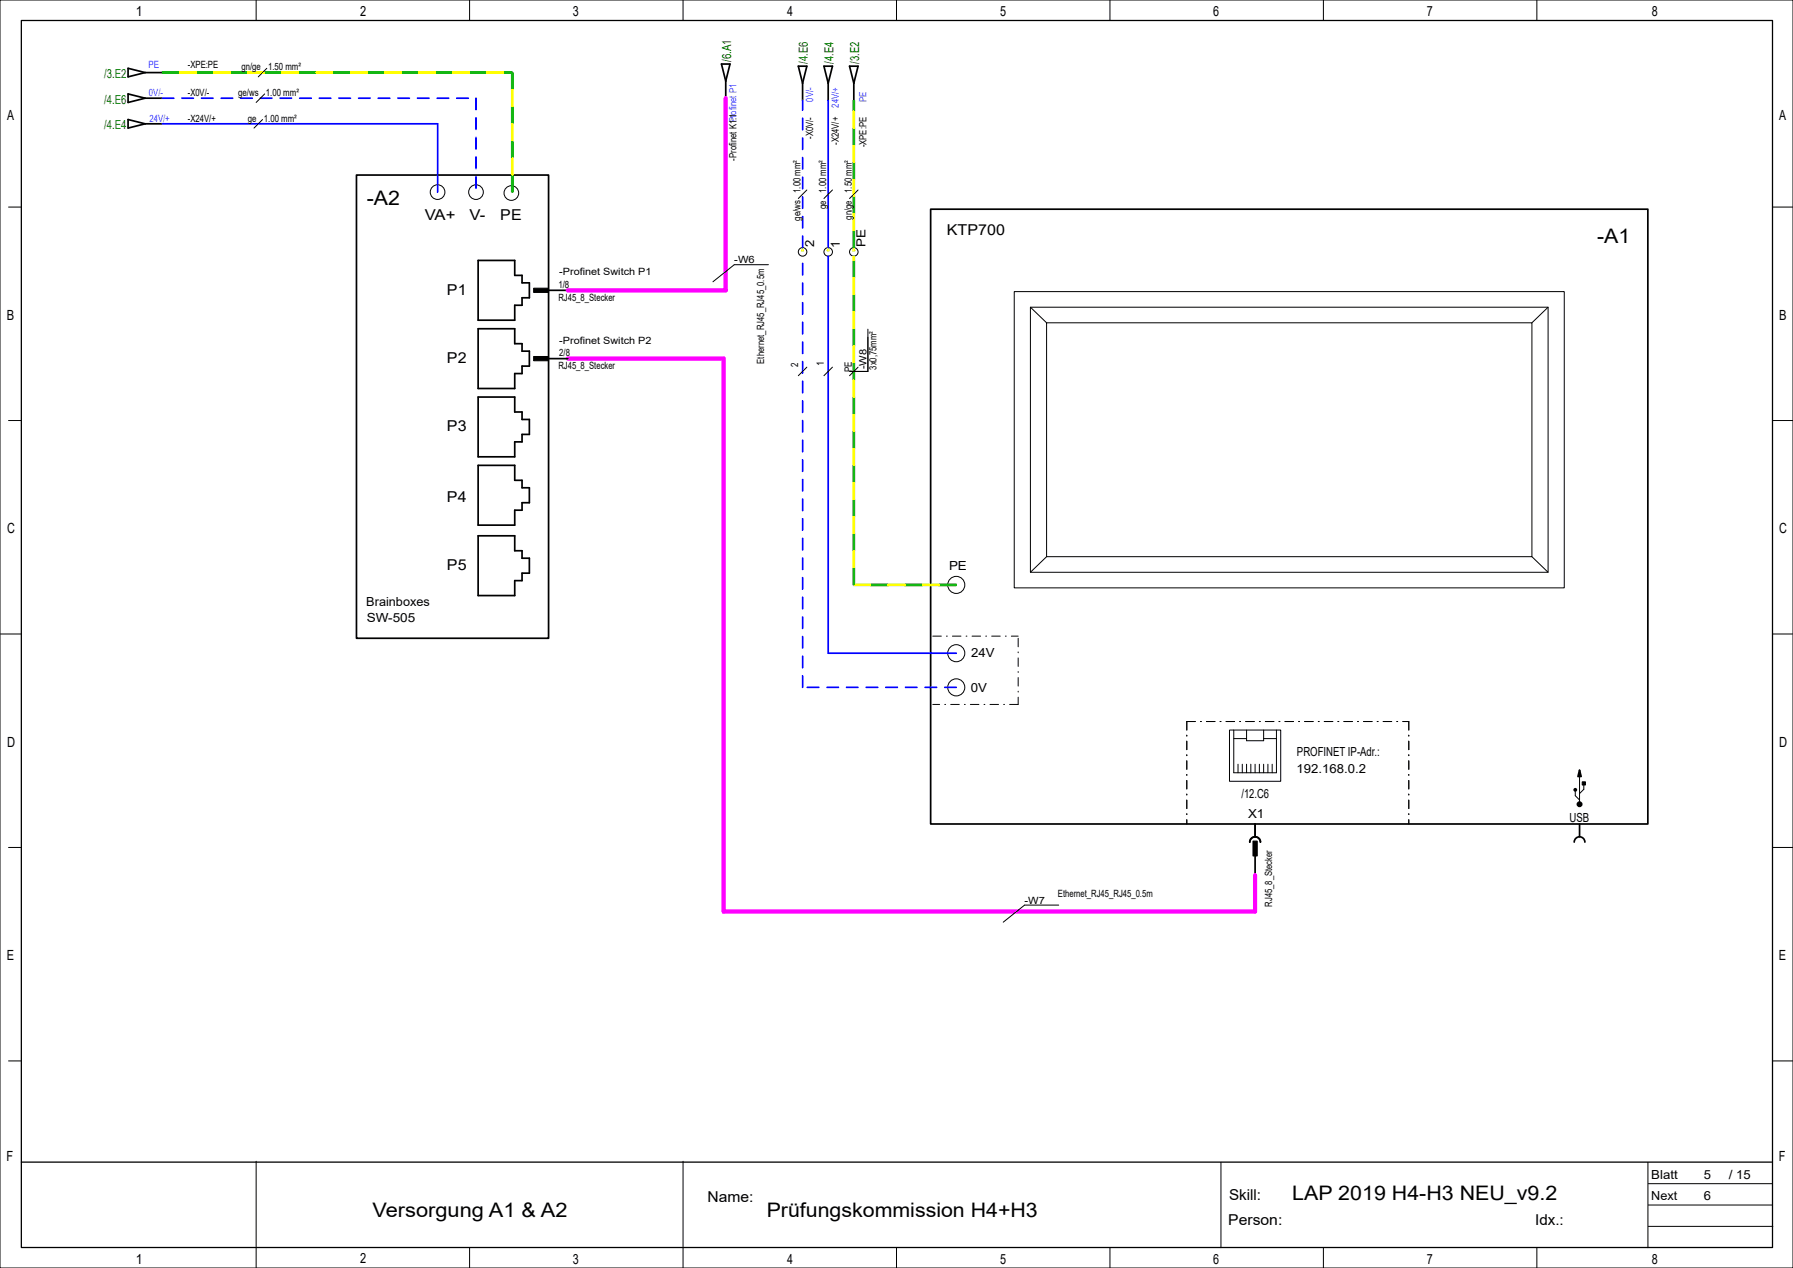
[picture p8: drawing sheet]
<svg xmlns="http://www.w3.org/2000/svg" width="420mm" height="297mm" viewBox="0 0 420 297" stroke-linecap="round" stroke-linejoin="round" font-family="sans-serif">
<g fill="none" stroke="#000" stroke-width=".23">
<path d="M0 0h420v297h-420zM60 0v4.8M110 0v4.8M160 0v4.8M210 0v4.8M260 0v4.8M310 0v4.8M360 0v4.8M2 48.5h2.9M415.2 48.5h4.8M2 98.5h2.9M415.2 98.5h4.8"/>
<path d="M.1 148.5h4.8M415.2 148.5h4.7M2 198.5h2.9M415.2 198.5h4.8M2 248.5h2.9M415.2 248.5h4.8M60 272v20M160 272v20M286 272.3v20M386 272.3v20M386.1 277.3h29.1M60 292.2v4.8"/>
<path d="M110 292.2v4.8M160 292.2v4.8M210 292.2v4.8M260 292.2v4.8M310 292.2v4.8M360 292.2v4.8M386.1 287.3h29.2M386.1 282.3h29.1"/>
</g>
<path d="M5 4.8h410.2v287.4h-410.2zM5 272.2h410" fill="none" stroke="#000" stroke-width=".3"/>
<path d="M83.5 41h45v108.5h-45z" fill-rule="evenodd" fill="#fff" stroke="#000" stroke-width=".4"/>
<g fill="none" stroke="#000" stroke-width=".23">
<path d="M62.5 16l-2 2M61.5 28l-2 2M62 22l-2 2M189 44.5l-2 2M195 44.5l-2 2M201 44.5l-2 2M180 62h-8l-5 4M203.3 77.1v9.9h-4.3M237.6 68.3h128.8v69.4h-128.8zM241.4 72h121.2v62h-121.2zM241.4 72l3.8 3.6M245.2 75.6h113.6v54.8h-113.6z"/>
<path d="M362.6 72l-3.8 3.6M189 86l-2 2M195 86l-2 2M201 86l-2 2M245.2 130.4l-3.8 3.6M358.8 130.4l3.8 3.6M288 171h12v12h-12zM289 171v10h10v-10M289 173h3M290 179v2M291 179v2M292 171v2.5h4v-2.5"/>
<path d="M292 179v2M293 179v2M294 179v2M295 179v2M296 173h3M296 179v2M297 179v2M298 179v2M369 185.4v1l1 1M370 180.4v8M371 183.9v1l-1 1M248 212h-8l-5 4"/>
<circle cx="102.5" cy="45" r="1.72"/>
<circle cx="111.5" cy="45" r="1.72"/>
<circle cx="119.8" cy="45.2" r="1.72"/>
<circle cx="188" cy="59" r="1"/>
<circle cx="194" cy="59" r="1"/>
<circle cx="200" cy="59" r="1"/>
<circle cx="224" cy="137" r="2"/>
<circle cx="224" cy="153" r="2"/>
<circle cx="224" cy="161" r="2"/>
</g>
<g fill="none" stroke="#000" stroke-width=".4">
<path d="M30 16l4 1-4 1zM34 17h4M169 15h2l-1 4zM170 19v4M187 15.5h2l-1 4zM188 19.5v4M193 15.5h2l-1 4zM194 19.5v4M199 15.5h2l-1 4zM200 19.5v4M30 22l4 1-4 1zM30 28l4 1-4 1z"/>
<path d="M34 29h4M34 23h4M218 49h168v144h-168zM112 61h8.6v3.5h1.7v1.8h1.7v3.5h-1.7v1.7h-1.7v3.5h-8.6zM112 77h8.6v3.5h1.7v1.8h1.7v3.5h-1.7v1.7h-1.7v3.5h-8.6zM128.5 68h4.5M112 93h8.6v3.5h1.7v1.8h1.7v3.4h-1.7v1.8h-1.7v3.5h-8.6zM128.5 84h4.5M112 109h8.6v3.5h1.7v1.8h1.7v3.5h-1.7v1.7h-1.7v3.5h-8.6zM112 125.5h8.6v3.5h1.7v1.8h1.7v3.4h-1.7v1.8h-1.7v3.5h-8.6zM292.8 197.3a1.25 1.25 0 0 1 1.2-1.3 1.25 1.25 0 0 1 1.2 1.3M294 193v3"/>
<path d="M368.8 197.3a1.25 1.25 0 0 1 1.2-1.3 1.25 1.25 0 0 1 1.2 1.3M370 193v3M294 200.5v4.5"/>
</g>
<path d="M218.5 149h20M238.5 149.5v15.5M238.5 165h-20M278 169h52M278 169v24M330 169v24" fill="none" stroke="#000" stroke-width=".23" stroke-dasharray="2 1.2 .2 1.2"/>
<g fill="#000" stroke="#000" stroke-width=".4">
<path d="M370 180.4l.4 1.5h-.8z"/>
<circle cx="369" cy="185" r=".25"/>
<circle cx="370" cy="188.4" r=".5"/>
</g>
<g fill="#000" stroke="#000" stroke-width=".23">
<path d="M125 67.5h3.5v1h-3.5z" fill-rule="evenodd"/>
<path d="M125 83.5h3.5v1h-3.5z" fill-rule="evenodd"/>
<path d="M293.5 197h1v3.5h-1z" fill-rule="evenodd"/>
<path d="M370.6 183.1h.8v.8h-.8z" fill-rule="evenodd"/>
</g>
<path d="M38 23h73.5M111.5 23v22M188 58v-34.5M188 161v-101M224 161h-36" fill="none" stroke="#00f" stroke-width=".4" stroke-dasharray="2.7 1.9"/>
<path d="M38 29h64.5v16M194 23.5v34.5M194 60v93h30" fill="none" stroke="#00f" stroke-width=".4"/>
<g fill="none" stroke="#ff0" stroke-width=".23">
<path d="M42 17h4M42 16.9h4M42 17.1h4M42 17.2h4M42 16.8h4M50 17h4M50 16.9h4M50 17.1h4M50 17.2h4M50 16.8h4M58 17h4M58 16.9h4"/>
<path d="M58 17.1h4M58 17.2h4M58 16.8h4M66 17h4M66 16.9h4M66 17.1h4M66 17.2h4M66 16.8h4M74 17h4M74 16.9h4M74 17.1h4M74 17.2h4"/>
<path d="M74 16.8h4M82 17h4M82 16.9h4M82 17.1h4M82 17.2h4M82 16.8h4M90 17h4M90 16.9h4M90 17.1h4M90 17.2h4M90 16.8h4M98 17h4"/>
<path d="M98 16.9h4M98 17.1h4M98 17.2h4M98 16.8h4M106 17h4M106 16.9h4M106 17.1h4M106 17.2h4M106 16.8h4M114 17h4M114 16.9h4M114 17.1h4"/>
<path d="M114 17.2h4M114 16.8h4M119.8 21v4M119.8 29v4M119.8 37v4M119.9 21v4M119.9 29v4M119.9 37v4M120 21v4M120 29v4M120 37v4M120.1 21v4"/>
<path d="M120.1 29v4M120.1 37v4M120.2 21v4M120.2 29v4M120.2 37v4M199.8 26v4M199.8 34v4M199.9 26v4M199.9 34v4M200 26v4M200 34v4M200.1 26v4"/>
<path d="M200.1 34v4M200.2 26v4M200.2 34v4M188 58l.2 .8h-.4zM194 58l.3 .8h-.5zM199.8 42v4M199.8 50v4M199.9 42v4M199.9 50v4M200 58l.3 .8h-.6zM200 42v4M200 50v4"/>
<path d="M200.1 42v4M200.1 50v4M200.2 42v4M200.2 50v4M199.8 60v1M199.8 65v4M199.8 73v4M199.9 60v1M199.9 65v4M199.9 73v4M200 60v1M200 65v4"/>
<path d="M200 73v4M200.1 60v1M200.1 65v4M200.1 73v4M200.2 60v1M200.2 65v4M200.2 73v4M199.8 81v4M199.8 89v4M199.8 97v4M199.9 81v4M199.9 89v4"/>
<path d="M199.9 97v4M200 81v4M200 89v4M200 97v4M200.1 81v4M200.1 89v4M200.1 97v4M200.2 81v4M200.2 89v4M200.2 97v4M199.8 105v4M199.8 113v4"/>
<path d="M199.9 105v4M199.9 113v4M200 105v4M200 113v4M200.1 105v4M200.1 113v4M200.2 105v4M200.2 113v4M199.8 121v4M199.8 129v4M199.9 121v4M199.9 129v4"/>
<path d="M200 137h4M200 137.1h4M200 136.9h4M200 136.8h4M200 137.2h4M200 121v4M200 129v4M200.1 121v4M200.1 129v4M200.2 121v4M200.2 129v4M208 137h4"/>
<path d="M208 137.1h4M208 136.9h4M208 136.8h4M208 137.2h4M216 137h4M216 137.1h4M216 136.9h4M216 136.8h4M216 137.2h4"/>
</g>
<g fill="none" stroke="#00b600" stroke-width=".23">
<path d="M38 17h4M38 16.9h4M38 17.1h4M38 17.2h4M38 16.8h4M46 17h4M46 16.9h4M46 17.1h4M46 17.2h4M46 16.8h4M54 17h4M54 16.9h4"/>
<path d="M54 17.1h4M54 17.2h4M54 16.8h4M62 17h4M62 16.9h4M62 17.1h4M62 17.2h4M62 16.8h4M70 17h4M70 16.9h4M70 17.1h4M70 17.2h4"/>
<path d="M70 16.8h4M78 17h4M78 16.9h4M78 17.1h4M78 17.2h4M78 16.8h4M86 17h4M86 16.9h4M86 17.1h4M86 17.2h4M86 16.8h4M94 17h4"/>
<path d="M94 16.9h4M94 17.1h4M94 17.2h4M94 16.8h4M102 17h4M102 16.9h4M102 17.1h4M102 17.2h4M102 16.8h4M110 17h4M110 16.9h4M110 17.1h4"/>
<path d="M110 17.2h4M110 16.8h4M118 17h2v4M118 16.9h2M118 17.1h2M118 17.2h2M118 16.8h2M119.8 17v4M119.9 17v4M120.1 17v4M120.2 17v4M119.8 25v4"/>
<path d="M119.8 33v4M119.9 25v4M119.9 33v4M120 25v4M120 33v4M120.1 25v4M120.1 33v4M120.2 25v4M120.2 33v4M199.8 23.5v2.5M199.8 30v4M199.8 38v4"/>
<path d="M199.9 23.5v2.5M199.9 30v4M199.9 38v4M200 23.5v2.5M200 30v4M200 38v4M200.1 23.5v2.5M200.1 30v4M200.1 38v4M200.2 23.5v2.5M200.2 30v4M200.2 38v4"/>
<path d="M119.8 41v4M119.9 41v4M120 41v4M120.1 41v4M120.2 41v4M199.8 46v4M199.8 54v4M199.9 46v4M199.9 54v4M200 46v4M200 54v4M200.1 46v4"/>
<path d="M200.1 54v4M200.2 46v4M200.2 54v4M199.8 61v4M199.8 69v4M199.8 77v4M199.9 61v4M199.9 69v4M199.9 77v4M200 61v4M200 69v4M200 77v4"/>
<path d="M200.1 61v4M200.1 69v4M200.1 77v4M200.2 61v4M200.2 69v4M200.2 77v4M199.8 85v4M199.8 93v4M199.9 85v4M199.9 93v4M200 85v4M200 93v4"/>
<path d="M200.1 85v4M200.1 93v4M200.2 85v4M200.2 93v4M199.8 101v4M199.8 109v4M199.8 117v4M199.9 101v4M199.9 109v4M199.9 117v4M200 101v4M200 109v4"/>
<path d="M200 117v4M200.1 101v4M200.1 109v4M200.1 117v4M200.2 101v4M200.2 109v4M200.2 117v4M199.8 125v4M199.8 133v4M199.9 125v4M199.9 133v4M200 125v4"/>
<path d="M200 133v4M200.1 125v4M200.1 133v4M200.2 125v4M200.2 133v4M204 137h4M204 137.1h4M204 136.9h4M204 136.8h4M204 137.2h4M212 137h4M212 137.1h4"/>
<path d="M212 136.9h4M212 136.8h4M212 137.2h4M220 137h4M220 137.1h4M220 136.9h4M220 136.8h4M220 137.2h4"/>
</g>
<path d="M170 23v45h-37M133 84h36.5v129.5h124.5v-8.5" fill="none" stroke="#f0f" stroke-width="1"/>
<g font-size="4.7">
<text x="85.9" y="48">-A2</text>
<text x="374.1" y="57">-A1</text>
<text x="302.7" y="281">LAP 2019 H4-H3 NEU_v9.2</text>
<text x="87.3" y="285">Versorgung A1 &amp; A2</text>
<text x="179.6" y="285">Prüfungskommission H4+H3</text>
</g>
<g font-size="3.5">
<text x="99.5" y="51.5">VA+</text>
<text x="110" y="51.5">V-</text>
<text x="117.2" y="51.5">PE</text>
<text x="221.8" y="55">KTP700</text>
<text x="104.7" y="69">P1</text>
<text x="104.7" y="85">P2</text>
<text x="104.7" y="101">P3</text>
<text x="104.7" y="117.5">P4</text>
<text x="104.7" y="133.5">P5</text>
<text x="165.7" y="281.5">Name:</text>
<text x="287.9" y="281">Skill:</text>
<text x="287.7" y="287">Person:</text>
<text x="359.6" y="287">Idx.:</text>
</g>
<g font-size="3.3">
<text x="31.8" y="3.8">1</text>
<text x="84.3" y="3.7">2</text>
<text x="134.2" y="3.8">3</text>
<text x="184.4" y="3.8">4</text>
<text x="234.3" y="3.8">5</text>
<text x="284.2" y="3.8">6</text>
<text x="334.2" y="3.8">7</text>
<text x="386.9" y="3.8">8</text>
<text x="1.7" y="28.1">A</text>
<text x="416.8" y="28.1">A</text>
<text x="1.6" y="74.9">B</text>
<text x="416.7" y="74.9">B</text>
<text x="1.7" y="124.9">C</text>
<text x="416.8" y="124.9">C</text>
<text x="1.7" y="174.9">D</text>
<text x="416.8" y="174.9">D</text>
<text x="1.6" y="224.9">E</text>
<text x="416.7" y="224.9">E</text>
<text x="1.6" y="271.9">F</text>
<text x="416.7" y="271.9">F</text>
<text x="31.8" y="296">1</text>
<text x="84.3" y="295.9">2</text>
<text x="134.2" y="296">3</text>
<text x="184.4" y="296">4</text>
<text x="234.3" y="296">5</text>
<text x="284.2" y="296">6</text>
<text x="334.2" y="296">7</text>
<text x="386.9" y="296">8</text>
</g>
<g font-size="2.9" fill="#008000">
<text x="171.2" y="14.5" transform="rotate(-90 171.2 14.5)">/6.A1</text>
<text x="189.3" y="15" transform="rotate(-90 189.3 15)">/4.E6</text>
<text x="195.3" y="15" transform="rotate(-90 195.3 15)">/4.E4</text>
<text x="201.2" y="15" transform="rotate(-90 201.2 15)">/3.E2</text>
<text x="24.4" y="18.3">/3.E2</text>
<text x="24.4" y="24.2">/4.E6</text>
<text x="24.4" y="30.2">/4.E4</text>
</g>
<g font-size="2.9">
<text x="190.8" y="57.8" transform="rotate(-90 190.8 57.8)">2</text>
<text x="196.8" y="58" transform="rotate(-90 196.8 58)">1</text>
<text x="202.7" y="58" transform="rotate(-90 202.7 58)">PE</text>
<text x="222.3" y="133.5">PE</text>
<text x="85.8" y="142">Brainboxes</text>
<text x="85.9" y="145.8">SW-505</text>
<text x="227.5" y="154">24V</text>
<text x="227.4" y="162">0V</text>
<text x="303.8" y="177">PROFINET IP-Adr.:</text>
<text x="303.7" y="181">192.168.0.2</text>
<text x="290.8" y="187">/12.C6</text>
<text x="292.4" y="191.5">X1</text>
<text x="367.6" y="192.5">USB</text>
<text x="386.8" y="281">Next</text>
<text x="386.8" y="276.3">Blatt</text>
<text x="399.2" y="276.2">5</text>
<text x="399.2" y="281.1">6</text>
<text x="405" y="276.3">/ 15</text>
</g>
<g font-size="2.3" fill="#4848ff">
<text x="34.8" y="16">PE</text>
<text x="34.9" y="22.5">0V/-</text>
<text x="190.5" y="23.8" transform="rotate(-90 190.5 23.8)">0V/-</text>
<text x="203" y="23.9" transform="rotate(-90 203 23.9)">PE</text>
<text x="35" y="28.5">24V/+</text>
<text x="172.5" y="28.6" transform="rotate(-90 172.5 28.6)">Profinet P1</text>
<text x="196.5" y="25.2" transform="rotate(-90 196.5 25.2)">24V/+</text>
</g>
<g font-size="2.3">
<text x="44" y="16">-XPE:PE</text>
<text x="56.6" y="16.5">gn/ge</text>
<text x="62.8" y="16.5">1.50 mm²</text>
<text x="44" y="22.5">-X0V/-</text>
<text x="55.8" y="22.5">ge/ws</text>
<text x="62.3" y="22.5">1.00 mm²</text>
<text x="44" y="28.5">-X24V/+</text>
<text x="58.1" y="28.5">ge</text>
<text x="61.8" y="28.5">1.00 mm²</text>
<text x="190.5" y="32.5" transform="rotate(-90 190.5 32.5)">-X0V/-</text>
<text x="196.5" y="34" transform="rotate(-90 196.5 34)">-X24V/+</text>
<text x="203" y="34.5" transform="rotate(-90 203 34.5)">-XPE:PE</text>
<text x="172.5" y="37.7" transform="rotate(-90 172.5 37.7)">-Profinet K1:1</text>
<text x="187.5" y="45.2" transform="rotate(-90 187.5 45.2)">1.00 mm²</text>
<text x="193.5" y="45.2" transform="rotate(-90 193.5 45.2)">1.00 mm²</text>
<text x="199.5" y="45.2" transform="rotate(-90 199.5 45.2)">1.50 mm²</text>
<text x="187.5" y="51.7" transform="rotate(-90 187.5 51.7)">ge/ws</text>
<text x="193.5" y="48.9" transform="rotate(-90 193.5 48.9)">ge</text>
<text x="199.5" y="51.4" transform="rotate(-90 199.5 51.4)">gn/ge</text>
<text x="131" y="64.5">-Profinet Switch P1</text>
<text x="172" y="61.7">-W6</text>
<text x="130.8" y="67.5">1/8</text>
<text x="130.8" y="70.5">RJ45_8_Stecker</text>
<text x="131" y="83.5">2/8</text>
<text x="131" y="80.5">-Profinet Switch P2</text>
<text x="130.8" y="86.5">RJ45_8_Stecker</text>
<text x="179" y="85.2" transform="rotate(-90 179 85.2)">Ethernet_RJ45_RJ45_0.5m</text>
<text x="187" y="85.9" transform="rotate(-90 187 85.9)">2</text>
<text x="193" y="85.8" transform="rotate(-90 193 85.8)">1</text>
<text x="199.5" y="87.1" transform="rotate(-90 199.5 87.1)">PE</text>
<text x="203" y="86.5" transform="rotate(-90 203 86.5)">-W8</text>
<text x="205.3" y="86.6" transform="rotate(-90 205.3 86.6)">3x0,75mm²</text>
<text x="240" y="211.7">-W7</text>
<text x="247.8" y="210">Ethernet_RJ45_RJ45_0.5m</text>
<text x="298" y="212.4" transform="rotate(-90 298 212.4)">RJ45_8_Stecker</text>
</g>
</svg>
